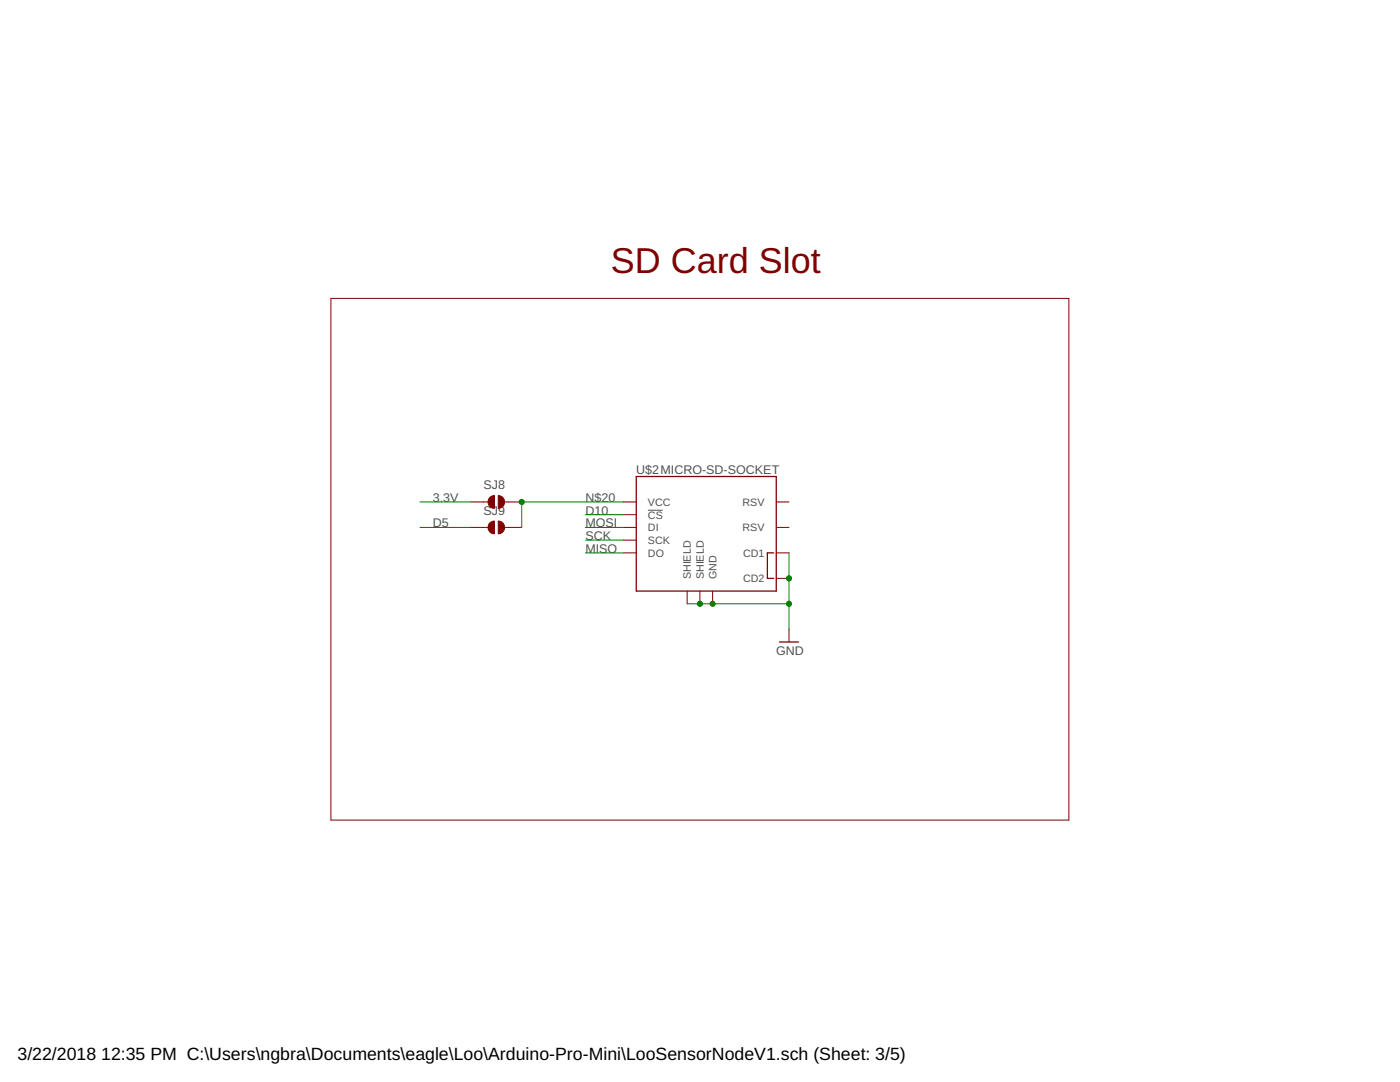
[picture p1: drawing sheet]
<svg xmlns="http://www.w3.org/2000/svg" width="279mm" height="216mm" viewBox="0 0 279 216" stroke-linecap="round" stroke-linejoin="round" font-family="sans-serif">
<path d="M129.3 101.8h3" fill="none" stroke="#505050" stroke-width=".2"/>
<g fill="none" stroke="#800000" stroke-width=".2">
<path d="M66 59.5h147.3v104.1h-147.3zM94 100.2h3.4M94 105.2h3.4M100.7 100.2h3.4M100.7 105.2h3.4M124.4 100.2h2.6M124.4 105.2h2.6M124.4 102.7h2.6M124.4 107.8h2.6M124.4 110.3h2.6M137.1 117.9v2.6M139.7 117.9v2.6"/>
<path d="M142.2 117.9v2.6M154.9 100.2h2.6M154.9 105.2h2.6M154.9 110.3h2.6M154.9 115.4h2.6M157.5 125.6v2.5"/>
</g>
<path d="M127 95.1h27.9v22.8h-27.9zM154.4 110.3h-1.3v5.1h1.3M155.6 128.1h3.8" fill="none" stroke="#800000" stroke-width=".25"/>
<g fill="#800000" stroke="#800000" stroke-width=".2">
<path d="M99.4 98.9a1.27 1.27 0 0 1 1.3 1.3 1.27 1.27 0 0 1-1.3 1.2z" fill-rule="evenodd"/>
<path d="M97.7 99.3l.5-.3 .5-.1v2.5a1.27 1.27 0 0 1-1.2-.7 1.27 1.27 0 0 1 .2-1.4z" fill-rule="evenodd"/>
<path d="M99.4 104a1.27 1.27 0 0 1 1.3 1.2 1.27 1.27 0 0 1-1.3 1.3z" fill-rule="evenodd"/>
<path d="M97.7 104.4l.5-.3 .5-.1v2.5a1.27 1.27 0 0 1-1.2-.7 1.27 1.27 0 0 1 .2-1.4z" fill-rule="evenodd"/>
</g>
<path d="M83.8 105.2h10.2M83.8 100.2h10.2M116.8 107.8h7.6M116.8 110.3h7.6M116.8 105.2h7.6M116.8 102.7h7.6M124.4 100.2h-20.3v5M157.5 110.3v15.3M137.1 120.5h20.4" fill="none" stroke="#008000" stroke-width=".2"/>
<g fill="#008000" stroke="#008000" stroke-width=".2">
<circle cx="157.5" cy="120.5" r=".51"/>
<circle cx="142.2" cy="120.5" r=".51"/>
<circle cx="139.7" cy="120.5" r=".51"/>
<circle cx="157.5" cy="115.4" r=".51"/>
<circle cx="104.1" cy="100.2" r=".51"/>
</g>
<text font-size="7.2" fill="#800000" x="121.9" y="54.5">SD Card Slot</text>
<g font-size="3.5">
<text x="3.5" y="211.4">3/22/2018</text>
<text x="20.2" y="211.4">12:35 PM C:\Users\ngbra\Documents\eagle\Loo\Arduino-Pro-Mini\LooSensorNodeV1.sch (Sheet: 3/5)</text>
</g>
<g font-size="2.5" fill="#505050">
<text x="127" y="94.6">U$2MICRO-SD-SOCKET</text>
<text x="86.4" y="100.2">3.3V</text>
<text x="96.5" y="97.6">SJ8</text>
<text x="116.8" y="100.2">N$20</text>
<text x="86.4" y="105.2">D5</text>
<text x="96.5" y="102.7">SJ9</text>
<text x="116.8" y="107.8">SCK</text>
<text x="116.8" y="105.2">MOSI</text>
<text x="116.8" y="102.7">D10</text>
<text x="116.8" y="110.3">MISO</text>
<text x="154.9" y="130.6">GND</text>
</g>
<g font-size="2.1" fill="#505050">
<text x="129.3" y="100.9">VCC</text>
<text x="148.2" y="100.9">RSV</text>
<text x="129.3" y="103.5">CS</text>
<text x="129.3" y="106">DI</text>
<text x="148.2" y="106">RSV</text>
<text x="129.3" y="108.5">SCK</text>
<text x="129.3" y="111.1">DO</text>
<text x="148.3" y="111.1">CD1</text>
<text x="137.9" y="115.6" transform="rotate(-90 137.9 115.6)">SHIELD</text>
<text x="140.4" y="115.6" transform="rotate(-90 140.4 115.6)">SHIELD</text>
<text x="143" y="115.6" transform="rotate(-90 143 115.6)">GND</text>
<text x="148.3" y="116.2">CD2</text>
</g>
</svg>
